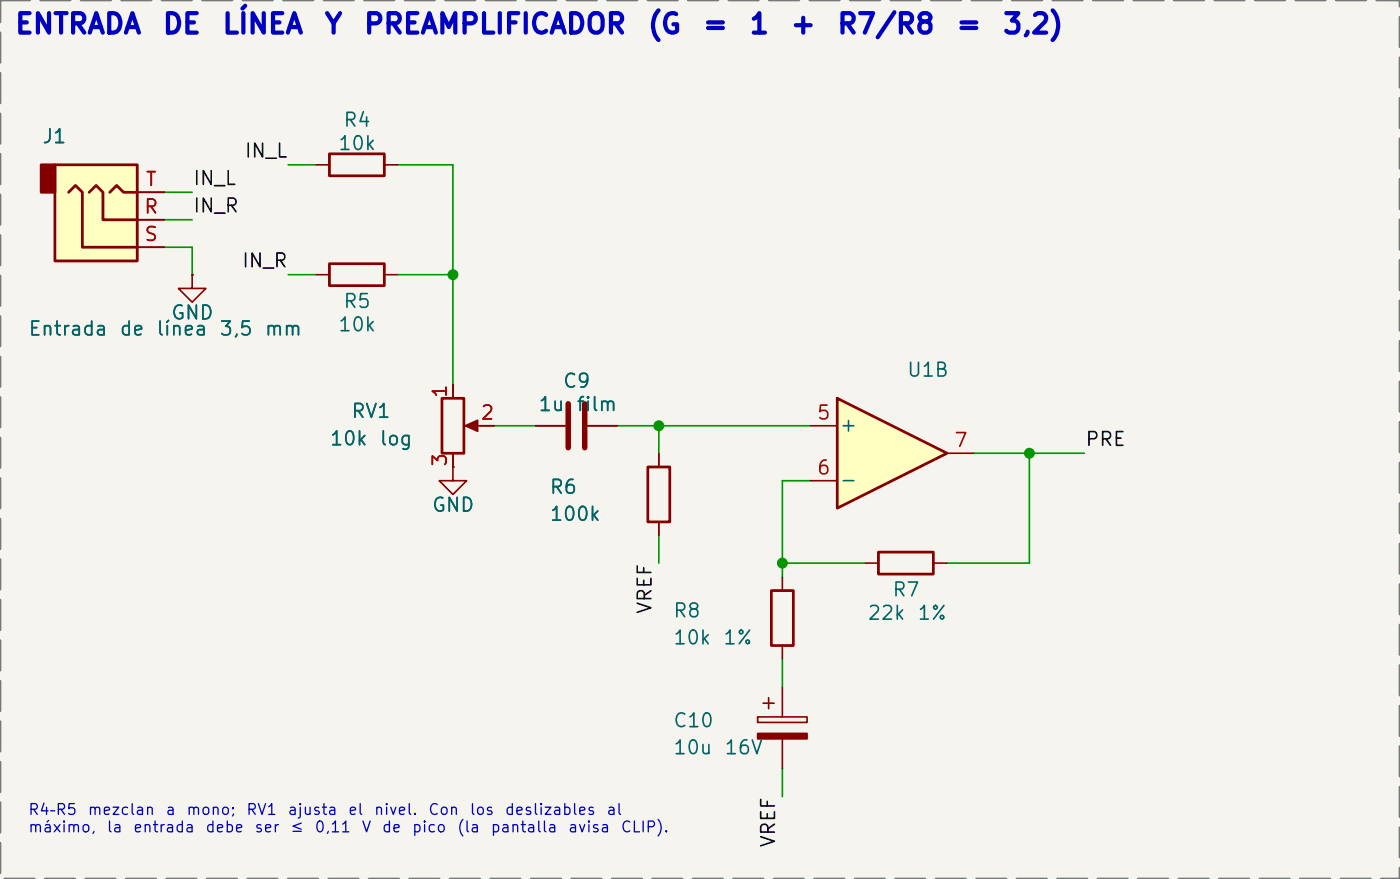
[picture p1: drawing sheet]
<svg xmlns="http://www.w3.org/2000/svg" width="130mm" height="81mm" viewBox="0 0 130 81" stroke-linecap="round" stroke-linejoin="round" font-family="sans-serif">
<path d="M0 -.1h129.6v81.4h-129.6z" fill="#f5f4ef" stroke="#f5f4ef" stroke-width=".09"/>
<path d="M30.5 24.4h5.1v2h-5.1zM40.9 36.8h2v5.1h-2zM59.9 43.2h2.1v5.1h-2.1zM71.4 54.6h2v5.1h-2z" fill="none" stroke="#840000" stroke-width=".25"/>
<g fill="none" stroke="#840000" stroke-width=".15">
<path d="M17.8 25.4v1.3h1.3l-1.3 1.2-1.3-1.2h1.3M17.8 25.4h.1M29.2 25.4h1.3M35.6 25.4h1.2M41.9 35.6v1.2M43.4 39.4h2.3M49.5 39.4h2.8M54.4 39.4h2.8M41.9 43.2v1.2h1.3l-1.3 1.3-1.3-1.3h1.3M41.9 43.2h.1M41.9 41.9v1.3M61 41.9v1.3"/>
<path d="M61 48.3v1.2M72.4 53.3v1.3M72.4 59.7v1.3M70.1 66.3h4.6v.5h-4.6zM70.6 65h1M71.1 64.5v1M72.4 63.5v2.8M72.4 68.3v2.8"/>
</g>
<g fill="#840000" stroke="#840000" stroke-width=".15">
<path d="M43.1 39.4l1.1-.5v1z"/>
<path d="M70.1 67.8h4.6v.5h-4.6z"/>
</g>
<path d="M52.6 37.3v4.1M54.1 37.3v4.1" fill="none" stroke="#840000" stroke-width=".51"/>
<path d="M5.1 15.2h7.6v8.9h-7.6z" fill="#ffffc2"/>
<path d="M3.8 15.2h1.3v2.6h-1.3z" fill="#840000" stroke="#840000" stroke-width=".25"/>
<path d="M5.1 15.2h7.6v8.9h-7.6zM6.4 17.8l.6-.7 .6 .7v5.1h5.1M8.3 17.8l.6-.7 .6 .7v2.5h3.2M10.2 17.8l.6-.7 .6 .7h1.3M30.5 14.2h5.1v2.1h-5.1zM81.3 51.1h5.1v2h-5.1z" fill="none" stroke="#840000" stroke-width=".25"/>
<path d="M12.7 17.8h2.5M29.2 15.2h1.3M35.6 15.2h1.2M12.7 20.3h2.5M12.7 22.9h2.5M80 52.1h1.3M86.4 52.1h1.2" fill="none" stroke="#840000" stroke-width=".15"/>
<path d="M77.5 36.8l10.1 5.1-10.1 5.1z" fill="#ffffc2"/>
<path d="M77.5 36.8l10.1 5.1-10.1 5.1z" fill="none" stroke="#840000" stroke-width=".25"/>
<g fill="none" stroke="#840000" stroke-width=".15">
<path d="M12.7 17.8h2.5M12.7 20.3h2.5M12.7 22.9h2.5M17.8 25.4h.1M41.9 35.6v1.2M44.5 39.4h1.2M49.5 39.4h2.8M54.4 39.4h2.8M74.9 39.4h2.6M41.9 43.2h.1M41.9 41.9v1.3M61 41.9v1.3"/>
<path d="M61 48.3v1.2M74.9 44.4h2.6M87.6 41.9h2.6"/>
</g>
<g fill="none" stroke="#009600" stroke-width=".15">
<path d="M15.2 17.8h2.6M26.7 15.2h2.5M36.8 15.2h5.1v20.4M15.2 20.3h2.6M15.2 22.9h2.6v2.5M26.7 25.4h2.5M36.8 25.4h5.1M45.7 39.4h3.8M57.2 39.4h17.7M61 39.4v2.5M61 49.5v2.6M72.4 52.1h7.6"/>
<path d="M74.9 44.4h-2.5v8.9M90.2 41.9h10.1M95.3 41.9v10.2h-7.7M72.4 61v2.5M72.4 71.1v2.6"/>
</g>
<path d="M0 0h129.5v81.3h-129.5z" fill="none" stroke="#787878" stroke-width=".25" stroke-dasharray="2.7 1"/>
<g fill="#009600" stroke="#009600" stroke-width=".09">
<circle cx="41.9" cy="25.4" r=".46"/>
<circle cx="61" cy="39.4" r=".46"/>
<circle cx="95.2" cy="41.9" r=".46"/>
<circle cx="72.4" cy="52.1" r=".46"/>
</g>
<g font-size="1.8" fill="#0000c2">
<text x="1.3" y="3.6">ENTRADA</text>
<text x="14.9" y="3.6">DE</text>
<text x="20.5" y="3.6">LÍNEA</text>
<text x="29.9" y="3.6">Y</text>
<text x="33.6" y="3.6">PREAMPLIFICADOR</text>
<text x="59.8" y="3.6">(G</text>
<text x="64.9" y="3.6">=</text>
<text x="69.2" y="3.6">1</text>
<text x="73" y="3.6">+</text>
<text x="77.3" y="3.6">R7/R8</text>
<text x="88.4" y="3.6">=</text>
<text x="92.7" y="3.6">3,2)</text>
</g>
<g font-size="1.3" fill="#006464">
<text x="3.8" y="13.6">J1</text>
<text x="31.2" y="14.2">10k</text>
<text x="31.7" y="12">R4</text>
<text x="15.7" y="29.9">GND</text>
<text x="31.7" y="28.8">R5</text>
<text x="2.5" y="31.3">Entrada</text>
<text x="11" y="31.3">de</text>
<text x="14.4" y="31.3">línea</text>
<text x="20.2" y="31.3">3,5</text>
<text x="24.4" y="31.3">mm</text>
<text x="31.2" y="31">10k</text>
<text x="83.8" y="35.2">U1B</text>
<text x="30.4" y="41.5">10k</text>
<text x="32.4" y="39">RV1</text>
<text x="35" y="41.5">log</text>
<text x="49.7" y="38.3">1u</text>
<text x="52" y="36.2">C9</text>
<text x="53.3" y="38.3">film</text>
<text x="77.6" y="40.2">+</text>
<text x="39.9" y="47.6">GND</text>
<text x="50.8" y="46">R6</text>
<text x="77.6" y="45.3">-</text>
<text x="50.8" y="48.5">100k</text>
<text x="62.2" y="57.4">R8</text>
<text x="62.2" y="59.9">10k</text>
<text x="66.8" y="59.9">1%</text>
<text x="80.2" y="57.6">22k</text>
<text x="82.5" y="55.5">R7</text>
<text x="84.8" y="57.6">1%</text>
<text x="62.2" y="67.6">C10</text>
<text x="62.2" y="70.1">10u</text>
<text x="66.9" y="70.1">16V</text>
</g>
<g font-size="1.3" fill="#a90000">
<text x="13.4" y="17.5">T</text>
<text x="13.2" y="20.1">R</text>
<text x="13.3" y="22.6">S</text>
<text x="41.7" y="36.9" transform="rotate(-90 41.7 36.9)">1</text>
<text x="44.4" y="39.1">2</text>
<text x="75.5" y="39.1">5</text>
<text x="88.2" y="41.7">7</text>
<text x="41.7" y="43.3" transform="rotate(-90 41.7 43.3)">3</text>
<text x="75.5" y="44.2">6</text>
</g>
<g font-size="1.3" fill="#0f0f0f">
<text x="17.8" y="17.4">IN_L</text>
<text x="22.5" y="14.9">IN_L</text>
<text x="17.8" y="20">IN_R</text>
<text x="22.3" y="25.1">IN_R</text>
<text x="100.3" y="41.6">PRE</text>
<text x="60.6" y="56.9" transform="rotate(-90 60.6 56.9)">VREF</text>
<text x="72" y="78.5" transform="rotate(-90 72 78.5)">VREF</text>
</g>
<g font-size="1" fill="#0000c2">
<text x="2.5" y="75.6">R4–R5</text>
<text x="2.5" y="77.2">máximo,</text>
<text x="8" y="75.6">mezclan</text>
<text x="9.8" y="77.2">la</text>
<text x="12.2" y="77.2">entrada</text>
<text x="15.2" y="75.6">a</text>
<text x="17.2" y="75.6">mono;</text>
<text x="18.9" y="77.2">debe</text>
<text x="22.7" y="75.6">RV1</text>
<text x="23.5" y="77.2">ser</text>
<text x="26.5" y="75.6">ajusta</text>
<text x="26.8" y="77.2">≤</text>
<text x="29" y="77.2">0,11</text>
<text x="32.1" y="75.6">el</text>
<text x="33.4" y="77.2">V</text>
<text x="34.5" y="75.6">nivel.</text>
<text x="35.3" y="77.2">de</text>
<text x="38" y="77.2">pico</text>
<text x="39.6" y="75.6">Con</text>
<text x="42.2" y="77.2">(la</text>
<text x="43.4" y="75.6">los</text>
<text x="45.3" y="77.2">pantalla</text>
<text x="46.6" y="75.6">deslizables</text>
<text x="52.5" y="77.2">avisa</text>
<text x="56" y="75.6">al</text>
<text x="57.4" y="77.2">CLIP).</text>
</g>
</svg>
